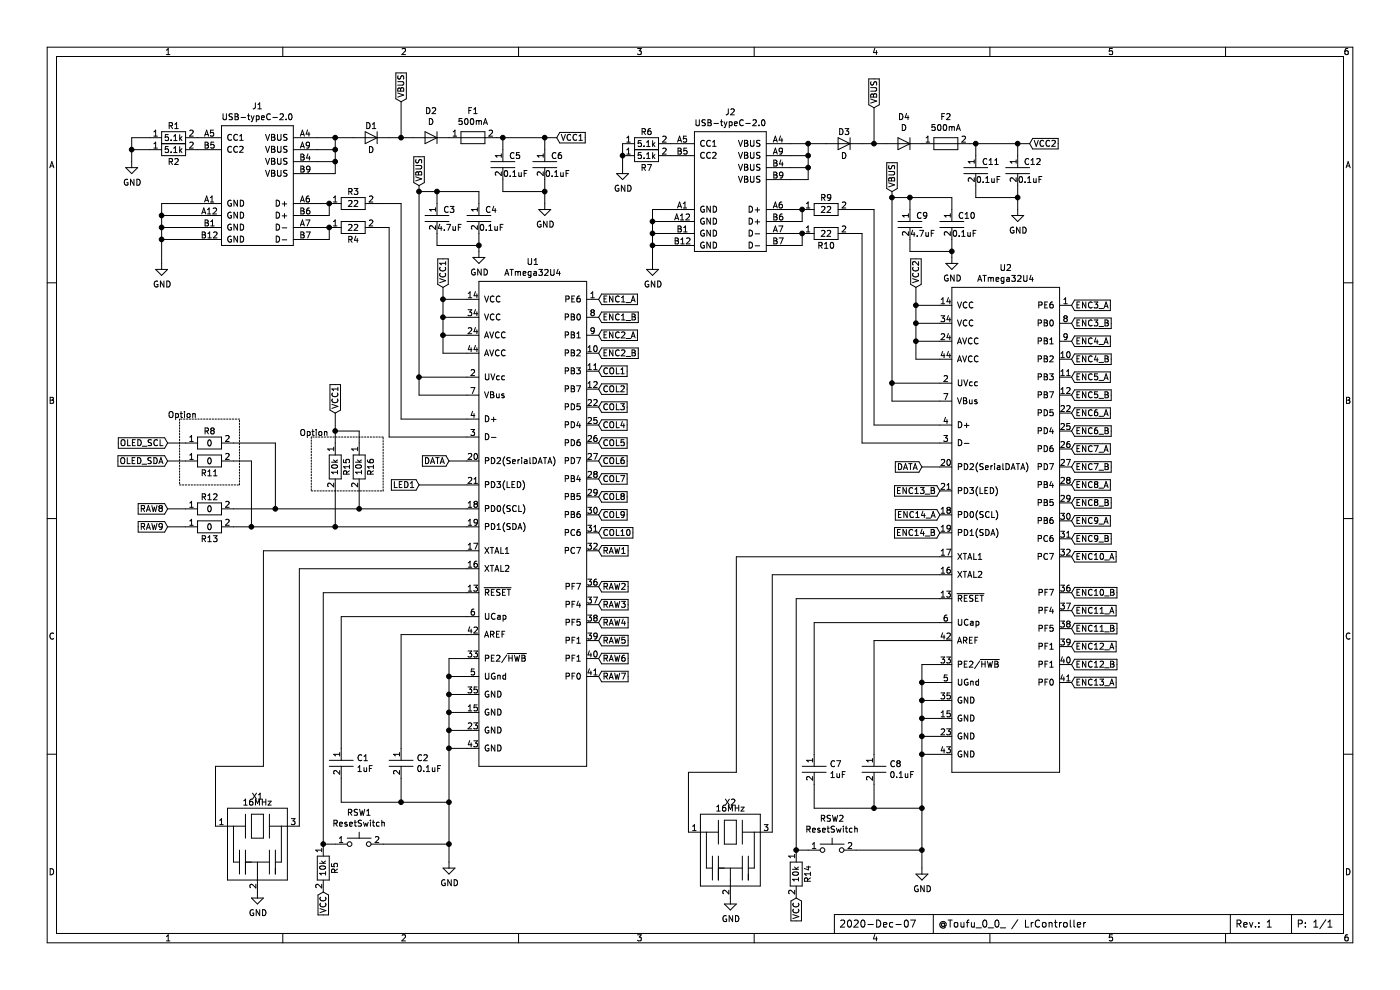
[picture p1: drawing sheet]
EESchema Schematic File Version 4
EELAYER 30 0
EELAYER END
$Descr A4 11693 8268
encoding utf-8
Sheet 1 1
Title "@Toufu_0_0_ / LrController"
Date "2020-Dec-07"
Rev "1"
Comp ""
Comment1 ""
Comment2 ""
Comment3 ""
Comment4 ""
$EndDescr
$Comp
L ToufuKBD_KiCadLib:ATmega32U4 U1
U 1 1
P 4450 4350
F 0 "U1" H 4450 6515 50  0000 C CNN
F 1 "ATmega32U4" H 4450 6424 50  0000 C CNN
F 2 "" H 4450 6500 50  0001 C CNN
F 3 "" H 4450 6500 50  0001 C CNN
	1    4450 4350
	1    0    0    -1  
$EndComp
$Comp
L ToufuKBD_KiCadLib:ATmega32U4 U2
U 1 1
P 8400 4400
F 0 "U2" H 8400 6565 50  0000 C CNN
F 1 "ATmega32U4" H 8400 6474 50  0000 C CNN
F 2 "" H 8400 6550 50  0001 C CNN
F 3 "" H 8400 6550 50  0001 C CNN
	1    8400 4400
	1    0    0    -1  
$EndComp
$Comp
L ToufuKBD_KiCadLib:USB-typeC-2.0 J2
U 1 1
P 6100 1600
F 0 "J2" H 6100 2265 50  0000 C CNN
F 1 "USB-typeC-2.0" H 6100 2174 50  0000 C CNN
F 2 "" H 6100 2200 50  0001 C CNN
F 3 "" H 6100 2200 50  0001 C CNN
	1    6100 1600
	1    0    0    -1  
$EndComp
$Comp
L power:GND #PWR01
U 1 1
P 1350 2200
F 0 "#PWR01" H 1350 1950 50  0001 C CNN
F 1 "GND" H 1355 2027 50  0000 C CNN
F 2 "" H 1350 2200 50  0001 C CNN
F 3 "" H 1350 2200 50  0001 C CNN
	1    1350 2200
	1    0    0    -1  
$EndComp
$Comp
L ToufuKBD_KiCadLib:R R1
U 1 1
P 1450 1150
F 0 "R1" H 1450 1250 50  0000 C CNN
F 1 "5.1k" H 1450 1150 50  0000 C CNN
F 2 "" H 1450 1150 50  0001 C CNN
F 3 "" H 1450 1150 50  0001 C CNN
	1    1450 1150
	1    0    0    -1  
$EndComp
$Comp
L ToufuKBD_KiCadLib:R R2
U 1 1
P 1450 1250
F 0 "R2" H 1450 1150 50  0000 C CNN
F 1 "5.1k" H 1450 1250 50  0000 C CNN
F 2 "" H 1450 1250 50  0001 C CNN
F 3 "" H 1450 1250 50  0001 C CNN
	1    1450 1250
	1    0    0    -1  
$EndComp
$Comp
L power:GND #PWR02
U 1 1
P 1100 1350
F 0 "#PWR02" H 1100 1100 50  0001 C CNN
F 1 "GND" H 1105 1177 50  0000 C CNN
F 2 "" H 1100 1350 50  0001 C CNN
F 3 "" H 1100 1350 50  0001 C CNN
	1    1100 1350
	1    0    0    -1  
$EndComp
Wire Wire Line
	2800 1150 2950 1150
$Comp
L ToufuKBD_KiCadLib:D D1
U 1 1
P 3100 1150
F 0 "D1" H 3100 1250 50  0000 C CNN
F 1 "D" H 3100 1050 50  0000 C CNN
F 2 "" H 3100 1300 50  0001 C CNN
F 3 "" H 3100 1300 50  0001 C CNN
	1    3100 1150
	1    0    0    -1  
$EndComp
$Comp
L ToufuKBD_KiCadLib:R R3
U 1 1
P 2950 1700
F 0 "R3" H 2950 1800 50  0000 C CNN
F 1 "22" H 2950 1700 50  0000 C CNN
F 2 "" H 2950 1700 50  0001 C CNN
F 3 "" H 2950 1700 50  0001 C CNN
	1    2950 1700
	1    0    0    -1  
$EndComp
$Comp
L ToufuKBD_KiCadLib:R R4
U 1 1
P 2950 1900
F 0 "R4" H 2950 1800 50  0000 C CNN
F 1 "22" H 2950 1900 50  0000 C CNN
F 2 "" H 2950 1900 50  0001 C CNN
F 3 "" H 2950 1900 50  0001 C CNN
	1    2950 1900
	1    0    0    -1  
$EndComp
Wire Wire Line
	3250 1150 3350 1150
Wire Wire Line
	3350 1150 3350 850 
Text GLabel 3350 850  1    50   Input ~ 0
VBUS
$Comp
L ToufuKBD_KiCadLib:R R6
U 1 1
P 5400 1200
F 0 "R6" H 5400 1300 50  0000 C CNN
F 1 "5.1k" H 5400 1200 50  0000 C CNN
F 2 "" H 5400 1200 50  0001 C CNN
F 3 "" H 5400 1200 50  0001 C CNN
	1    5400 1200
	1    0    0    -1  
$EndComp
$Comp
L ToufuKBD_KiCadLib:R R7
U 1 1
P 5400 1300
F 0 "R7" H 5400 1200 50  0000 C CNN
F 1 "5.1k" H 5400 1300 50  0000 C CNN
F 2 "" H 5400 1300 50  0001 C CNN
F 3 "" H 5400 1300 50  0001 C CNN
	1    5400 1300
	1    0    0    -1  
$EndComp
Wire Wire Line
	5200 1200 5200 1300
Connection ~ 5200 1300
Wire Wire Line
	5200 1300 5200 1400
$Comp
L power:GND #PWR05
U 1 1
P 5200 1400
F 0 "#PWR05" H 5200 1150 50  0001 C CNN
F 1 "GND" H 5205 1227 50  0000 C CNN
F 2 "" H 5200 1400 50  0001 C CNN
F 3 "" H 5200 1400 50  0001 C CNN
	1    5200 1400
	1    0    0    -1  
$EndComp
Wire Wire Line
	1100 1150 1100 1250
Wire Wire Line
	1250 1150 1100 1150
Wire Wire Line
	1250 1250 1100 1250
Connection ~ 1100 1250
Wire Wire Line
	1100 1250 1100 1350
Wire Wire Line
	1650 1700 1350 1700
Wire Wire Line
	1350 1700 1350 1800
Wire Wire Line
	1650 1800 1350 1800
Connection ~ 1350 1800
Wire Wire Line
	1350 1800 1350 1900
Wire Wire Line
	1650 1900 1350 1900
Connection ~ 1350 1900
Wire Wire Line
	1350 1900 1350 2000
Wire Wire Line
	1650 2000 1350 2000
Connection ~ 1350 2000
Wire Wire Line
	1350 2000 1350 2200
Text GLabel 3500 1550 1    50   Input ~ 0
VBUS
Wire Wire Line
	5600 1750 5450 1750
Wire Wire Line
	5450 1750 5450 1850
Wire Wire Line
	5600 1850 5450 1850
Connection ~ 5450 1850
Wire Wire Line
	5450 1850 5450 1950
Wire Wire Line
	5600 1950 5450 1950
Connection ~ 5450 1950
Wire Wire Line
	5450 1950 5450 2050
Wire Wire Line
	5600 2050 5450 2050
Connection ~ 5450 2050
Wire Wire Line
	5450 2050 5450 2200
$Comp
L power:GND #PWR06
U 1 1
P 5450 2200
F 0 "#PWR06" H 5450 1950 50  0001 C CNN
F 1 "GND" H 5455 2027 50  0000 C CNN
F 2 "" H 5450 2200 50  0001 C CNN
F 3 "" H 5450 2200 50  0001 C CNN
	1    5450 2200
	1    0    0    -1  
$EndComp
$Comp
L ToufuKBD_KiCadLib:USB-typeC-2.0 J1
U 1 1
P 2150 1550
F 0 "J1" H 2150 2215 50  0000 C CNN
F 1 "USB-typeC-2.0" H 2150 2124 50  0000 C CNN
F 2 "" H 2150 2150 50  0001 C CNN
F 3 "" H 2150 2150 50  0001 C CNN
	1    2150 1550
	1    0    0    -1  
$EndComp
Wire Wire Line
	2800 1150 2800 1250
Wire Wire Line
	2800 1450 2650 1450
Wire Wire Line
	2650 1150 2800 1150
Wire Wire Line
	2650 1350 2800 1350
Connection ~ 2800 1350
Wire Wire Line
	2800 1350 2800 1450
Wire Wire Line
	2650 1250 2800 1250
Connection ~ 2800 1250
Connection ~ 2800 1150
Wire Wire Line
	2800 1250 2800 1350
Wire Wire Line
	2650 1700 2750 1700
Wire Wire Line
	2650 1800 2750 1800
Wire Wire Line
	2750 1800 2750 1700
Wire Wire Line
	2650 1900 2750 1900
Wire Wire Line
	2650 2000 2750 2000
Wire Wire Line
	2750 2000 2750 1900
Wire Wire Line
	3150 1900 3250 1900
Wire Wire Line
	3250 1900 3250 3650
Wire Wire Line
	3250 3650 3900 3650
Wire Wire Line
	3150 1700 3350 1700
Wire Wire Line
	3350 1700 3350 3500
Wire Wire Line
	3350 3500 3900 3500
Connection ~ 2750 1700
Connection ~ 2750 1900
Wire Wire Line
	6750 1200 6900 1200
$Comp
L ToufuKBD_KiCadLib:D D3
U 1 1
P 7050 1200
F 0 "D3" H 7050 1300 50  0000 C CNN
F 1 "D" H 7050 1100 50  0000 C CNN
F 2 "" H 7050 1350 50  0001 C CNN
F 3 "" H 7050 1350 50  0001 C CNN
	1    7050 1200
	1    0    0    -1  
$EndComp
Wire Wire Line
	7200 1200 7300 1200
Wire Wire Line
	7300 1200 7300 900 
Text GLabel 7300 900  1    50   Input ~ 0
VBUS
Wire Wire Line
	6750 1200 6750 1300
Wire Wire Line
	6750 1500 6600 1500
Wire Wire Line
	6600 1200 6750 1200
Wire Wire Line
	6600 1400 6750 1400
Connection ~ 6750 1400
Wire Wire Line
	6750 1400 6750 1500
Wire Wire Line
	6600 1300 6750 1300
Connection ~ 6750 1300
Connection ~ 6750 1200
Wire Wire Line
	6750 1300 6750 1400
$Comp
L ToufuKBD_KiCadLib:R R9
U 1 1
P 6900 1750
F 0 "R9" H 6900 1850 50  0000 C CNN
F 1 "22" H 6900 1750 50  0000 C CNN
F 2 "" H 6900 1750 50  0001 C CNN
F 3 "" H 6900 1750 50  0001 C CNN
	1    6900 1750
	1    0    0    -1  
$EndComp
$Comp
L ToufuKBD_KiCadLib:R R10
U 1 1
P 6900 1950
F 0 "R10" H 6900 1850 50  0000 C CNN
F 1 "22" H 6900 1950 50  0000 C CNN
F 2 "" H 6900 1950 50  0001 C CNN
F 3 "" H 6900 1950 50  0001 C CNN
	1    6900 1950
	1    0    0    -1  
$EndComp
Wire Wire Line
	6600 1750 6700 1750
Wire Wire Line
	6600 1850 6700 1850
Wire Wire Line
	6700 1850 6700 1750
Wire Wire Line
	6600 1950 6700 1950
Wire Wire Line
	6600 2050 6700 2050
Wire Wire Line
	6700 2050 6700 1950
Wire Wire Line
	7100 1950 7200 1950
Wire Wire Line
	7200 1950 7200 3700
Wire Wire Line
	7200 3700 7850 3700
Wire Wire Line
	7100 1750 7300 1750
Wire Wire Line
	7300 1750 7300 3550
Wire Wire Line
	7300 3550 7850 3550
Connection ~ 6700 1750
Connection ~ 6700 1950
Wire Wire Line
	3900 3300 3500 3300
Wire Wire Line
	3500 3300 3500 3150
Wire Wire Line
	3900 3150 3500 3150
Connection ~ 3500 3150
Wire Wire Line
	3700 2950 3900 2950
Wire Wire Line
	3900 2800 3700 2800
Connection ~ 3700 2800
Wire Wire Line
	3700 2800 3700 2950
Wire Wire Line
	3900 2650 3700 2650
Connection ~ 3700 2650
Wire Wire Line
	3700 2650 3700 2800
Wire Wire Line
	3900 2500 3700 2500
Wire Wire Line
	3700 2500 3700 2650
Wire Wire Line
	7850 3350 7450 3350
Wire Wire Line
	7450 3350 7450 3200
Wire Wire Line
	7850 3200 7450 3200
Wire Wire Line
	7650 3000 7850 3000
Wire Wire Line
	7850 2850 7650 2850
Connection ~ 7650 2850
Wire Wire Line
	7650 2850 7650 3000
Wire Wire Line
	7850 2700 7650 2700
Connection ~ 7650 2700
Wire Wire Line
	7650 2700 7650 2850
Wire Wire Line
	7850 2550 7650 2550
Wire Wire Line
	7650 2550 7650 2700
Text GLabel 3750 3850 0    50   Input ~ 0
DATA
Wire Wire Line
	3900 3850 3750 3850
Wire Wire Line
	3500 4050 3900 4050
Text GLabel 3500 4050 0    50   Input ~ 0
LED1
$Comp
L power:GND #PWR03
U 1 1
P 2150 7450
F 0 "#PWR03" H 2150 7200 50  0001 C CNN
F 1 "GND" H 2155 7277 50  0000 C CNN
F 2 "" H 2150 7450 50  0001 C CNN
F 3 "" H 2150 7450 50  0001 C CNN
	1    2150 7450
	1    0    0    -1  
$EndComp
Wire Wire Line
	3900 4600 2200 4600
Wire Wire Line
	2200 4600 2200 6400
Wire Wire Line
	1800 6400 2200 6400
Wire Wire Line
	3900 4750 2500 4750
Wire Wire Line
	2800 7050 2700 7050
$Comp
L ToufuKBD_KiCadLib:ResetSwitch RSW1
U 1 1
P 3000 7000
F 0 "RSW1" H 3000 7215 50  0000 C CNN
F 1 "ResetSwitch" H 3000 7124 50  0000 C CNN
F 2 "" H 3000 7100 50  0001 C CNN
F 3 "" H 3000 7100 50  0001 C CNN
	1    3000 7000
	1    0    0    -1  
$EndComp
Wire Wire Line
	3900 4950 2700 4950
Wire Wire Line
	2700 4950 2700 7050
$Comp
L ToufuKBD_KiCadLib:Ceralock X1
U 1 1
P 2150 6950
F 0 "X1" H 2150 7250 50  0000 C CNN
F 1 "16MHz" H 2150 7200 50  0000 C CNN
F 2 "" H 2150 7300 50  0001 C CNN
F 3 "" H 2150 7300 50  0001 C CNN
	1    2150 6950
	1    0    0    -1  
$EndComp
Text GLabel 2700 7450 3    50   Input ~ 0
VCC
Wire Wire Line
	2500 4750 2500 6900
$Comp
L ToufuKBD_KiCadLib:R R5
U 1 1
P 2700 7250
F 0 "R5" H 2700 7350 50  0000 C CNN
F 1 "10k" H 2700 7250 50  0000 C CNN
F 2 "" H 2700 7250 50  0001 C CNN
F 3 "" H 2700 7250 50  0001 C CNN
	1    2700 7250
	0    1    1    0   
$EndComp
Connection ~ 2700 7050
Wire Wire Line
	1800 6400 1800 6900
$Comp
L power:GND #PWR07
U 1 1
P 6100 7500
F 0 "#PWR07" H 6100 7250 50  0001 C CNN
F 1 "GND" H 6105 7327 50  0000 C CNN
F 2 "" H 6100 7500 50  0001 C CNN
F 3 "" H 6100 7500 50  0001 C CNN
	1    6100 7500
	1    0    0    -1  
$EndComp
Wire Wire Line
	7850 4650 6150 4650
Wire Wire Line
	6150 4650 6150 6450
Wire Wire Line
	5750 6450 6150 6450
Wire Wire Line
	7850 4800 6450 4800
$Comp
L ToufuKBD_KiCadLib:Ceralock X2
U 1 1
P 6100 7000
F 0 "X2" H 6100 7300 50  0000 C CNN
F 1 "16MHz" H 6100 7250 50  0000 C CNN
F 2 "" H 6100 7350 50  0001 C CNN
F 3 "" H 6100 7350 50  0001 C CNN
	1    6100 7000
	1    0    0    -1  
$EndComp
Wire Wire Line
	6450 4800 6450 6950
Wire Wire Line
	5750 6450 5750 6950
Text GLabel 1400 3850 0    50   Input ~ 0
OLED_SDA
Text GLabel 1400 3700 0    50   Input ~ 0
OLED_SCL
Text GLabel 7700 3900 0    50   Input ~ 0
DATA
Wire Wire Line
	7850 3900 7700 3900
Wire Wire Line
	3900 5150 2850 5150
$Comp
L ToufuKBD_KiCadLib:C C1
U 1 1
P 2850 6400
F 0 "C1" H 2978 6471 50  0000 L CNN
F 1 "1uF" H 2978 6380 50  0000 L CNN
F 2 "" H 2950 6400 50  0001 C CNN
F 3 "" H 2950 6400 50  0001 C CNN
	1    2850 6400
	1    0    0    -1  
$EndComp
Wire Wire Line
	2850 5150 2850 6250
Wire Wire Line
	3900 5500 3750 5500
$Comp
L power:GND #PWR04
U 1 1
P 3750 7200
F 0 "#PWR04" H 3750 6950 50  0001 C CNN
F 1 "GND" H 3755 7027 50  0000 C CNN
F 2 "" H 3750 7200 50  0001 C CNN
F 3 "" H 3750 7200 50  0001 C CNN
	1    3750 7200
	1    0    0    -1  
$EndComp
Wire Wire Line
	3750 5500 3750 5650
Connection ~ 3750 7050
Wire Wire Line
	3750 7050 3750 7200
Wire Wire Line
	3200 7050 3750 7050
Wire Wire Line
	2850 6500 2850 6700
Wire Wire Line
	2850 6700 3350 6700
Connection ~ 3750 6700
Wire Wire Line
	3750 6700 3750 7050
Wire Wire Line
	3900 5650 3750 5650
Connection ~ 3750 5650
Wire Wire Line
	3750 5650 3750 5800
Wire Wire Line
	3900 5800 3750 5800
Connection ~ 3750 5800
Wire Wire Line
	3750 5800 3750 5950
Wire Wire Line
	3900 5950 3750 5950
Connection ~ 3750 5950
Wire Wire Line
	3750 5950 3750 6100
Wire Wire Line
	3900 6100 3750 6100
Connection ~ 3750 6100
Wire Wire Line
	3750 6100 3750 6250
Wire Wire Line
	3900 6250 3750 6250
Connection ~ 3750 6250
Wire Wire Line
	3750 6250 3750 6700
Wire Wire Line
	3900 5300 3350 5300
$Comp
L ToufuKBD_KiCadLib:C C2
U 1 1
P 3350 6400
F 0 "C2" H 3478 6471 50  0000 L CNN
F 1 "0.1uF" H 3478 6380 50  0000 L CNN
F 2 "" H 3450 6400 50  0001 C CNN
F 3 "" H 3450 6400 50  0001 C CNN
	1    3350 6400
	1    0    0    -1  
$EndComp
Wire Wire Line
	3350 5300 3350 6250
Wire Wire Line
	3350 6500 3350 6700
Connection ~ 3350 6700
Wire Wire Line
	3350 6700 3750 6700
$Comp
L ToufuKBD_KiCadLib:D D2
U 1 1
P 3600 1150
F 0 "D2" H 3600 1375 50  0000 C CNN
F 1 "D" H 3600 1284 50  0000 C CNN
F 2 "" H 3600 1300 50  0001 C CNN
F 3 "" H 3600 1300 50  0001 C CNN
	1    3600 1150
	1    0    0    -1  
$EndComp
$Comp
L ToufuKBD_KiCadLib:Fuse F1
U 1 1
P 3950 1150
F 0 "F1" H 3950 1375 50  0000 C CNN
F 1 "500mA" H 3950 1284 50  0000 C CNN
F 2 "" H 3950 1250 50  0001 C CNN
F 3 "" H 3950 1250 50  0001 C CNN
	1    3950 1150
	1    0    0    -1  
$EndComp
Wire Wire Line
	3450 1150 3350 1150
Connection ~ 3350 1150
Text GLabel 4650 1150 2    50   Input ~ 0
VCC1
Text GLabel 3700 2400 1    50   Input ~ 0
VCC1
$Comp
L ToufuKBD_KiCadLib:D D4
U 1 1
P 7550 1200
F 0 "D4" H 7550 1425 50  0000 C CNN
F 1 "D" H 7550 1334 50  0000 C CNN
F 2 "" H 7550 1350 50  0001 C CNN
F 3 "" H 7550 1350 50  0001 C CNN
	1    7550 1200
	1    0    0    -1  
$EndComp
Wire Wire Line
	7400 1200 7300 1200
Text GLabel 7650 2400 1    50   Input ~ 0
VCC2
Wire Wire Line
	4200 1150 4200 1250
Wire Wire Line
	4550 1150 4550 1250
$Comp
L ToufuKBD_KiCadLib:C C5
U 1 1
P 4200 1400
F 0 "C5" H 4250 1500 50  0000 L CNN
F 1 "0.1uF" H 4200 1350 50  0000 L CNN
F 2 "" H 4300 1400 50  0001 C CNN
F 3 "" H 4300 1400 50  0001 C CNN
	1    4200 1400
	1    0    0    -1  
$EndComp
$Comp
L ToufuKBD_KiCadLib:C C6
U 1 1
P 4550 1400
F 0 "C6" H 4600 1500 50  0000 L CNN
F 1 "0.1uF" H 4550 1350 50  0000 L CNN
F 2 "" H 4650 1400 50  0001 C CNN
F 3 "" H 4650 1400 50  0001 C CNN
	1    4550 1400
	1    0    0    -1  
$EndComp
Wire Wire Line
	4150 1150 4200 1150
Connection ~ 4200 1150
Connection ~ 4550 1150
Wire Wire Line
	4550 1150 4650 1150
Wire Wire Line
	4200 1150 4550 1150
Wire Wire Line
	4200 1500 4200 1600
Wire Wire Line
	4200 1600 4550 1600
Wire Wire Line
	4550 1600 4550 1500
Wire Wire Line
	4550 1600 4550 1700
$Comp
L power:GND #PWR09
U 1 1
P 4550 1700
F 0 "#PWR09" H 4550 1450 50  0001 C CNN
F 1 "GND" H 4555 1527 50  0000 C CNN
F 2 "" H 4550 1700 50  0001 C CNN
F 3 "" H 4550 1700 50  0001 C CNN
	1    4550 1700
	1    0    0    -1  
$EndComp
Wire Wire Line
	3500 1550 3500 1600
Wire Wire Line
	3700 2400 3700 2500
Connection ~ 3700 2500
Wire Wire Line
	3500 1600 3650 1600
Connection ~ 3500 1600
Wire Wire Line
	3500 1600 3500 3150
$Comp
L ToufuKBD_KiCadLib:C C4
U 1 1
P 4000 1850
F 0 "C4" H 4050 1950 50  0000 L CNN
F 1 "0.1uF" H 4000 1800 50  0000 L CNN
F 2 "" H 4100 1850 50  0001 C CNN
F 3 "" H 4100 1850 50  0001 C CNN
	1    4000 1850
	1    0    0    -1  
$EndComp
$Comp
L ToufuKBD_KiCadLib:C C3
U 1 1
P 3650 1850
F 0 "C3" H 3700 1950 50  0000 L CNN
F 1 "4.7uF" H 3650 1800 50  0000 L CNN
F 2 "" H 3750 1850 50  0001 C CNN
F 3 "" H 3750 1850 50  0001 C CNN
	1    3650 1850
	1    0    0    -1  
$EndComp
Connection ~ 4550 1600
Connection ~ 3650 1600
Wire Wire Line
	3650 1600 4000 1600
Wire Wire Line
	3650 1950 3650 2050
Wire Wire Line
	3650 2050 4000 2050
Wire Wire Line
	4000 2050 4000 1950
Wire Wire Line
	4000 1600 4000 1700
Wire Wire Line
	3650 1600 3650 1700
Wire Wire Line
	4000 2050 4000 2100
Connection ~ 4000 2050
$Comp
L power:GND #PWR08
U 1 1
P 4000 2100
F 0 "#PWR08" H 4000 1850 50  0001 C CNN
F 1 "GND" H 4005 1927 50  0000 C CNN
F 2 "" H 4000 2100 50  0001 C CNN
F 3 "" H 4000 2100 50  0001 C CNN
	1    4000 2100
	1    0    0    -1  
$EndComp
$Comp
L ToufuKBD_KiCadLib:Fuse F2
U 1 1
P 7900 1200
F 0 "F2" H 7900 1425 50  0000 C CNN
F 1 "500mA" H 7900 1334 50  0000 C CNN
F 2 "" H 7900 1300 50  0001 C CNN
F 3 "" H 7900 1300 50  0001 C CNN
	1    7900 1200
	1    0    0    -1  
$EndComp
Text GLabel 8600 1200 2    50   Input ~ 0
VCC2
Wire Wire Line
	8150 1200 8150 1300
Wire Wire Line
	8500 1200 8500 1300
$Comp
L ToufuKBD_KiCadLib:C C11
U 1 1
P 8150 1450
F 0 "C11" H 8200 1550 50  0000 L CNN
F 1 "0.1uF" H 8150 1400 50  0000 L CNN
F 2 "" H 8250 1450 50  0001 C CNN
F 3 "" H 8250 1450 50  0001 C CNN
	1    8150 1450
	1    0    0    -1  
$EndComp
$Comp
L ToufuKBD_KiCadLib:C C12
U 1 1
P 8500 1450
F 0 "C12" H 8550 1550 50  0000 L CNN
F 1 "0.1uF" H 8500 1400 50  0000 L CNN
F 2 "" H 8600 1450 50  0001 C CNN
F 3 "" H 8600 1450 50  0001 C CNN
	1    8500 1450
	1    0    0    -1  
$EndComp
Wire Wire Line
	8100 1200 8150 1200
Connection ~ 8150 1200
Connection ~ 8500 1200
Wire Wire Line
	8500 1200 8600 1200
Wire Wire Line
	8150 1200 8500 1200
Wire Wire Line
	8150 1550 8150 1650
Wire Wire Line
	8150 1650 8500 1650
Wire Wire Line
	8500 1650 8500 1550
Wire Wire Line
	8500 1650 8500 1750
$Comp
L power:GND #PWR012
U 1 1
P 8500 1750
F 0 "#PWR012" H 8500 1500 50  0001 C CNN
F 1 "GND" H 8505 1577 50  0000 C CNN
F 2 "" H 8500 1750 50  0001 C CNN
F 3 "" H 8500 1750 50  0001 C CNN
	1    8500 1750
	1    0    0    -1  
$EndComp
Connection ~ 8500 1650
Wire Wire Line
	7650 2400 7650 2550
Connection ~ 7650 2550
Text GLabel 7450 1600 1    50   Input ~ 0
VBUS
Wire Wire Line
	7450 1600 7450 1650
Wire Wire Line
	7450 1650 7600 1650
Connection ~ 7450 1650
Wire Wire Line
	7450 1650 7450 3200
$Comp
L ToufuKBD_KiCadLib:C C10
U 1 1
P 7950 1900
F 0 "C10" H 8000 2000 50  0000 L CNN
F 1 "0.1uF" H 7950 1850 50  0000 L CNN
F 2 "" H 8050 1900 50  0001 C CNN
F 3 "" H 8050 1900 50  0001 C CNN
	1    7950 1900
	1    0    0    -1  
$EndComp
$Comp
L ToufuKBD_KiCadLib:C C9
U 1 1
P 7600 1900
F 0 "C9" H 7650 2000 50  0000 L CNN
F 1 "4.7uF" H 7600 1850 50  0000 L CNN
F 2 "" H 7700 1900 50  0001 C CNN
F 3 "" H 7700 1900 50  0001 C CNN
	1    7600 1900
	1    0    0    -1  
$EndComp
Connection ~ 7600 1650
Wire Wire Line
	7600 1650 7950 1650
Wire Wire Line
	7600 2000 7600 2100
Wire Wire Line
	7600 2100 7950 2100
Wire Wire Line
	7950 2100 7950 2000
Wire Wire Line
	7950 1650 7950 1750
Wire Wire Line
	7600 1650 7600 1750
Wire Wire Line
	7950 2100 7950 2150
Connection ~ 7950 2100
$Comp
L power:GND #PWR011
U 1 1
P 7950 2150
F 0 "#PWR011" H 7950 1900 50  0001 C CNN
F 1 "GND" H 7955 1977 50  0000 C CNN
F 2 "" H 7950 2150 50  0001 C CNN
F 3 "" H 7950 2150 50  0001 C CNN
	1    7950 2150
	1    0    0    -1  
$EndComp
Connection ~ 7450 3200
Text GLabel 5000 2500 2    50   Input ~ 0
ENC1_A
Text GLabel 5000 2650 2    50   Input ~ 0
ENC1_B
Text GLabel 5000 2800 2    50   Input ~ 0
ENC2_A
Text GLabel 5000 2950 2    50   Input ~ 0
ENC2_B
Text GLabel 8950 2550 2    50   Input ~ 0
ENC3_A
Text GLabel 8950 2700 2    50   Input ~ 0
ENC3_B
Text GLabel 8950 2850 2    50   Input ~ 0
ENC4_A
Text GLabel 8950 3000 2    50   Input ~ 0
ENC4_B
Text GLabel 8950 3150 2    50   Input ~ 0
ENC5_A
Text GLabel 8950 3300 2    50   Input ~ 0
ENC5_B
Text GLabel 8950 3450 2    50   Input ~ 0
ENC6_A
Text GLabel 8950 3600 2    50   Input ~ 0
ENC6_B
Text GLabel 8950 3750 2    50   Input ~ 0
ENC7_A
Text GLabel 8950 3900 2    50   Input ~ 0
ENC7_B
Text GLabel 8950 4050 2    50   Input ~ 0
ENC8_A
Text GLabel 8950 4200 2    50   Input ~ 0
ENC8_B
Text GLabel 8950 4350 2    50   Input ~ 0
ENC9_A
Text GLabel 8950 4500 2    50   Input ~ 0
ENC9_B
Text GLabel 8950 4650 2    50   Input ~ 0
ENC10_A
Text GLabel 8950 4950 2    50   Input ~ 0
ENC10_B
Text GLabel 8950 5100 2    50   Input ~ 0
ENC11_A
Text GLabel 8950 5250 2    50   Input ~ 0
ENC11_B
Text GLabel 8950 5400 2    50   Input ~ 0
ENC12_A
Text GLabel 8950 5550 2    50   Input ~ 0
ENC12_B
Text GLabel 7850 4100 0    50   Input ~ 0
ENC13_B
Text GLabel 7850 4300 0    50   Input ~ 0
ENC14_A
Text GLabel 8950 5700 2    50   Input ~ 0
ENC13_A
Text GLabel 7850 4450 0    50   Input ~ 0
ENC14_B
$Comp
L ToufuKBD_KiCadLib:R R12
U 1 1
P 1750 4250
F 0 "R12" H 1750 4350 50  0000 C CNN
F 1 "0" H 1750 4250 50  0000 C CNN
F 2 "" H 1750 4250 50  0001 C CNN
F 3 "" H 1750 4250 50  0001 C CNN
	1    1750 4250
	1    0    0    -1  
$EndComp
$Comp
L ToufuKBD_KiCadLib:R R13
U 1 1
P 1750 4400
F 0 "R13" H 1750 4300 50  0000 C CNN
F 1 "0" H 1750 4400 50  0000 C CNN
F 2 "" H 1750 4400 50  0001 C CNN
F 3 "" H 1750 4400 50  0001 C CNN
	1    1750 4400
	1    0    0    -1  
$EndComp
Wire Wire Line
	1950 4250 2300 4250
Wire Wire Line
	1950 4400 2100 4400
Connection ~ 2300 4250
Connection ~ 2100 4400
Text GLabel 1400 4400 0    50   Input ~ 0
RAW9
Text GLabel 5000 3100 2    50   Input ~ 0
COL1
Text GLabel 5000 3250 2    50   Input ~ 0
COL2
Text GLabel 5000 3400 2    50   Input ~ 0
COL3
Text GLabel 5000 3550 2    50   Input ~ 0
COL4
Text GLabel 5000 3700 2    50   Input ~ 0
COL5
Text GLabel 5000 3850 2    50   Input ~ 0
COL6
Text GLabel 5000 4000 2    50   Input ~ 0
COL7
Text GLabel 5000 4150 2    50   Input ~ 0
COL8
Text GLabel 5000 4300 2    50   Input ~ 0
COL9
Text GLabel 5000 4450 2    50   Input ~ 0
COL10
Text GLabel 5000 4600 2    50   Input ~ 0
RAW1
Text GLabel 5000 4900 2    50   Input ~ 0
RAW2
Text GLabel 5000 5050 2    50   Input ~ 0
RAW3
Text GLabel 5000 5200 2    50   Input ~ 0
RAW4
Text GLabel 5000 5350 2    50   Input ~ 0
RAW5
Text GLabel 5000 5500 2    50   Input ~ 0
RAW6
Text GLabel 5000 5650 2    50   Input ~ 0
RAW7
Text GLabel 1400 4250 0    50   Input ~ 0
RAW8
Wire Wire Line
	2100 3850 1950 3850
Wire Wire Line
	2100 3850 2100 4400
Wire Wire Line
	2300 3700 1950 3700
Wire Wire Line
	2300 3700 2300 4250
$Comp
L ToufuKBD_KiCadLib:R R8
U 1 1
P 1750 3700
F 0 "R8" H 1750 3800 50  0000 C CNN
F 1 "0" H 1750 3700 50  0000 C CNN
F 2 "" H 1750 3700 50  0001 C CNN
F 3 "" H 1750 3700 50  0001 C CNN
	1    1750 3700
	1    0    0    -1  
$EndComp
$Comp
L ToufuKBD_KiCadLib:R R11
U 1 1
P 1750 3850
F 0 "R11" H 1750 3750 50  0000 C CNN
F 1 "0" H 1750 3850 50  0000 C CNN
F 2 "" H 1750 3850 50  0001 C CNN
F 3 "" H 1750 3850 50  0001 C CNN
	1    1750 3850
	1    0    0    -1  
$EndComp
Wire Wire Line
	6750 7100 6650 7100
$Comp
L ToufuKBD_KiCadLib:ResetSwitch RSW2
U 1 1
P 6950 7050
F 0 "RSW2" H 6950 7265 50  0000 C CNN
F 1 "ResetSwitch" H 6950 7174 50  0000 C CNN
F 2 "" H 6950 7150 50  0001 C CNN
F 3 "" H 6950 7150 50  0001 C CNN
	1    6950 7050
	1    0    0    -1  
$EndComp
Wire Wire Line
	7850 5000 6650 5000
Wire Wire Line
	6650 5000 6650 7100
Text GLabel 6650 7500 3    50   Input ~ 0
VCC
$Comp
L ToufuKBD_KiCadLib:R R14
U 1 1
P 6650 7300
F 0 "R14" H 6650 7400 50  0000 C CNN
F 1 "10k" H 6650 7300 50  0000 C CNN
F 2 "" H 6650 7300 50  0001 C CNN
F 3 "" H 6650 7300 50  0001 C CNN
	1    6650 7300
	0    1    1    0   
$EndComp
Connection ~ 6650 7100
Wire Wire Line
	7850 5200 6800 5200
$Comp
L ToufuKBD_KiCadLib:C C7
U 1 1
P 6800 6450
F 0 "C7" H 6928 6521 50  0000 L CNN
F 1 "1uF" H 6928 6430 50  0000 L CNN
F 2 "" H 6900 6450 50  0001 C CNN
F 3 "" H 6900 6450 50  0001 C CNN
	1    6800 6450
	1    0    0    -1  
$EndComp
Wire Wire Line
	6800 5200 6800 6300
Wire Wire Line
	7850 5550 7700 5550
$Comp
L power:GND #PWR010
U 1 1
P 7700 7250
F 0 "#PWR010" H 7700 7000 50  0001 C CNN
F 1 "GND" H 7705 7077 50  0000 C CNN
F 2 "" H 7700 7250 50  0001 C CNN
F 3 "" H 7700 7250 50  0001 C CNN
	1    7700 7250
	1    0    0    -1  
$EndComp
Wire Wire Line
	7700 5550 7700 5700
Connection ~ 7700 7100
Wire Wire Line
	7700 7100 7700 7250
Wire Wire Line
	7150 7100 7700 7100
Wire Wire Line
	6800 6550 6800 6750
Wire Wire Line
	6800 6750 7300 6750
Connection ~ 7700 6750
Wire Wire Line
	7700 6750 7700 7100
Wire Wire Line
	7850 5700 7700 5700
Connection ~ 7700 5700
Wire Wire Line
	7700 5700 7700 5850
Wire Wire Line
	7850 5850 7700 5850
Connection ~ 7700 5850
Wire Wire Line
	7700 5850 7700 6000
Wire Wire Line
	7850 6000 7700 6000
Connection ~ 7700 6000
Wire Wire Line
	7700 6000 7700 6150
Wire Wire Line
	7850 6150 7700 6150
Connection ~ 7700 6150
Wire Wire Line
	7700 6150 7700 6300
Wire Wire Line
	7850 6300 7700 6300
Connection ~ 7700 6300
Wire Wire Line
	7700 6300 7700 6750
Wire Wire Line
	7850 5350 7300 5350
$Comp
L ToufuKBD_KiCadLib:C C8
U 1 1
P 7300 6450
F 0 "C8" H 7428 6521 50  0000 L CNN
F 1 "0.1uF" H 7428 6430 50  0000 L CNN
F 2 "" H 7400 6450 50  0001 C CNN
F 3 "" H 7400 6450 50  0001 C CNN
	1    7300 6450
	1    0    0    -1  
$EndComp
Wire Wire Line
	7300 5350 7300 6300
Wire Wire Line
	7300 6550 7300 6750
Connection ~ 7300 6750
Wire Wire Line
	7300 6750 7700 6750
Connection ~ 7300 1200
Wire Wire Line
	2300 4250 3000 4250
Wire Wire Line
	3000 4250 3000 4100
Connection ~ 3000 4250
Wire Wire Line
	3000 4250 3900 4250
Wire Wire Line
	2100 4400 2800 4400
Wire Wire Line
	2800 4400 2800 4100
Connection ~ 2800 4400
Wire Wire Line
	2800 4400 3900 4400
$Comp
L ToufuKBD_KiCadLib:R R16
U 1 1
P 3000 3900
F 0 "R16" H 3000 4000 50  0000 C CNN
F 1 "10k" H 3000 3900 50  0000 C CNN
F 2 "" H 3000 3900 50  0001 C CNN
F 3 "" H 3000 3900 50  0001 C CNN
	1    3000 3900
	0    1    1    0   
$EndComp
$Comp
L ToufuKBD_KiCadLib:R R15
U 1 1
P 2800 3900
F 0 "R15" H 2800 4000 50  0000 C CNN
F 1 "10k" H 2800 3900 50  0000 C CNN
F 2 "" H 2800 3900 50  0001 C CNN
F 3 "" H 2800 3900 50  0001 C CNN
	1    2800 3900
	0    1    1    0   
$EndComp
Text GLabel 2800 3450 1    50   Input ~ 0
VCC1
Wire Wire Line
	2800 3700 2800 3600
Wire Wire Line
	2800 3600 3000 3600
Wire Wire Line
	3000 3600 3000 3700
Wire Wire Line
	2800 3450 2800 3600
Connection ~ 2800 3600
Wire Notes Line
	2600 3650 2600 4100
Wire Notes Line
	2600 4100 3200 4100
Wire Notes Line
	3200 4100 3200 3650
Wire Notes Line
	3200 3650 2600 3650
Wire Notes Line
	1500 4050 2000 4050
Wire Notes Line
	2000 3500 1500 3500
Wire Wire Line
	1550 4400 1400 4400
Wire Wire Line
	1400 4250 1550 4250
Wire Wire Line
	1550 3850 1400 3850
Wire Wire Line
	1400 3700 1550 3700
Text Notes 2500 3650 0    50   ~ 0
Option
Text Notes 1400 3500 0    50   ~ 0
Option
Wire Notes Line
	1500 3500 1500 4050
Wire Notes Line
	2000 4050 2000 3500
$EndSCHEMATC
